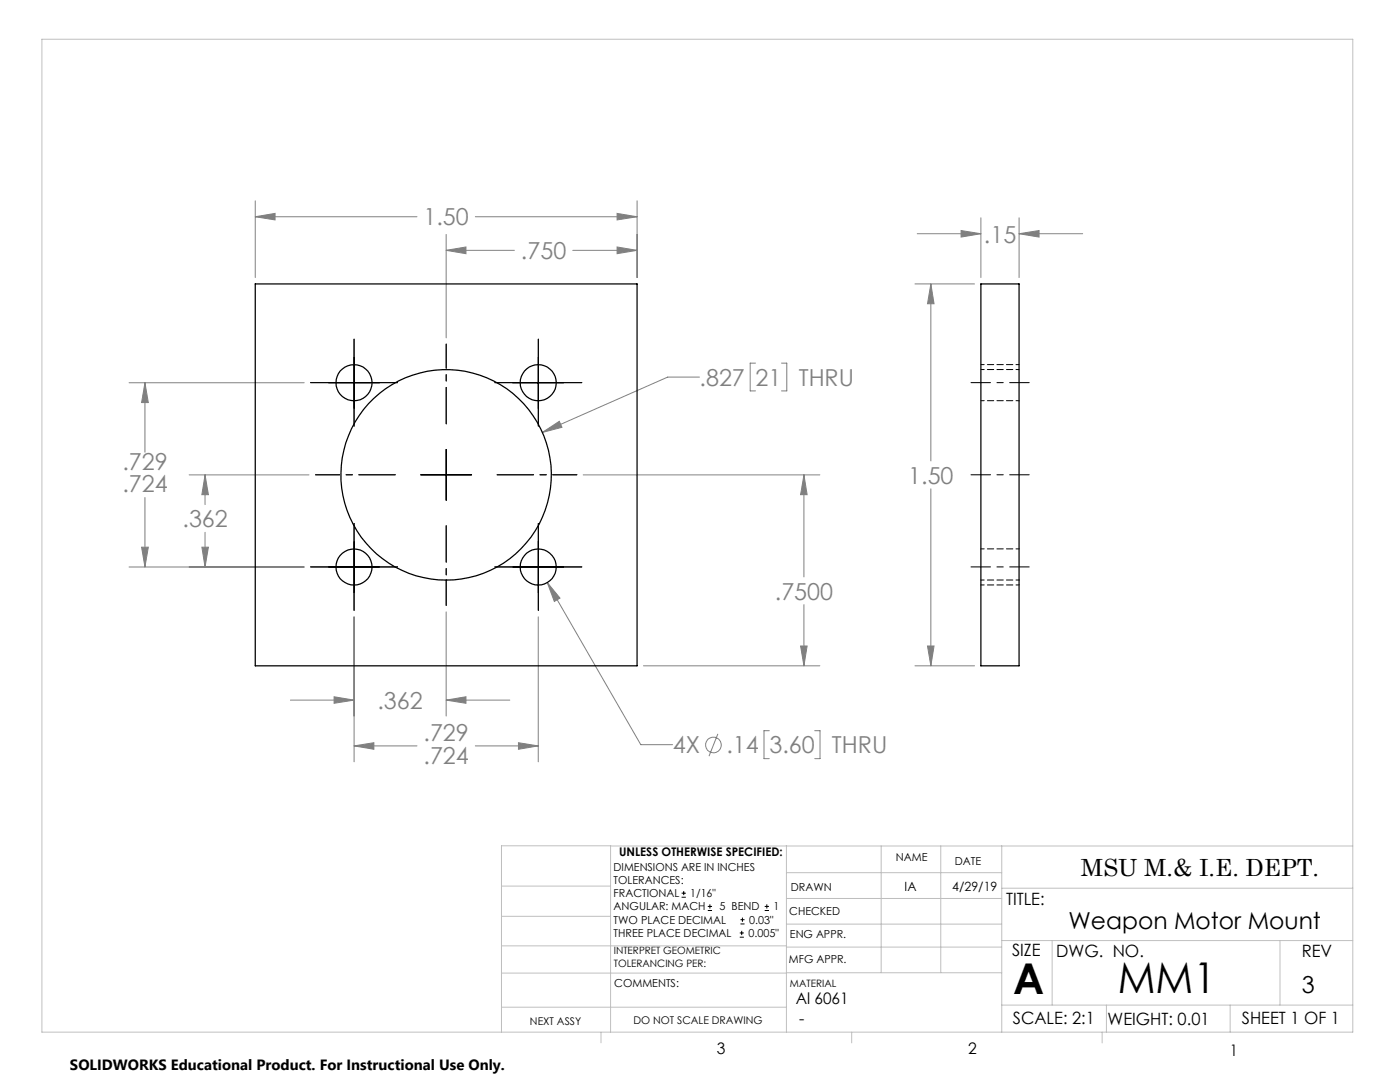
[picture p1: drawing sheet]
<svg xmlns="http://www.w3.org/2000/svg" width="279mm" height="216mm" viewBox="0 0 279 216" stroke-linecap="round" stroke-linejoin="round" font-family="sans-serif">
<g fill="none" stroke="#808080" stroke-width=".2">
<path d="M50.9 43.3l4-.7v1.3zM50.9 40.1v15.3M50.9 43.3h32.3M89 50l4-.7v1.3zM89 46.8v20.6M89 50h13.7M94.9 43.3h32.2M114.3 50h12.8M123.2 42.6l3.9 .7-3.9 .6zM123.2 49.3l3.9 .7-3.9 .6zM127.1 40.1v15.3M182.6 56.7h11.9"/>
<path d="M183.1 46.6h12.7M185.8 56.7l.6 3.9h-1.3zM185.8 56.7v35.3M191.8 46l4 .6-4 .7zM195.8 43.5v11.9M203.4 46.6l4-.6v1.3zM203.4 43.5v11.9M203.4 46.6h12.7M25.8 76.4h34.9M28.9 76.4l.7 3.9h-1.3zM28.9 76.4v13.8M139.6 75.2h-6.4l-25 11.1"/>
<path d="M150.8 72.5h-1.1v5.5h1.1M156 72.5h1v5.5h-1M28.9 99.3v13.8M37.7 94.8h24M40.9 94.8l.7 3.9h-1.3zM40.9 94.8v5.9M108.2 86.3l3.4-2.2 .5 1.2zM116.4 94.8h47.2M160.4 94.8l.7 3.9h-1.3zM160.4 94.8v20.3M185.8 97.5v35.4M25.8 113.1h34.9"/>
<path d="M28.3 109.2h1.3l-.7 3.9zM40.3 109.2h1.3l-.7 3.9zM40.9 106.2v6.9M109.2 116.2l2.6 3.1-1.2 .7zM109.2 116.2l18.7 32.4h6.3M58 139.7h12.7M66.7 139l4 .7-4 .6zM70.7 123.1v28.9M89 139.7l4-.7v1.3zM89 122.1v20.8M89 139.7h12.7M107.4 123.1v28.9"/>
<path d="M128.4 132.9h35.2M159.8 128.9h1.3l-.7 4zM160.4 120.6v12.3M182.6 132.9h11.9M185.1 128.9h1.3l-.6 4zM70.7 148.8l3.9-.6v1.3zM70.7 148.8h12.5M94.9 148.8h12.5M103.5 148.2l3.9 .6-3.9 .7zM143.3 146.4l-1.8 4.5M153.5 145.8h-1v5.6h1M162.6 145.8h1.1v5.6h-1.1"/>
<circle cx="142.4" cy="148.7" r="1.55"/>
</g>
<g fill="none" stroke="#000" stroke-width=".2">
<path d="M65.6 76.4h10.1M70.7 71.3v10.2M102.3 76.4h10.2M107.4 71.3v10.2M84 94.8h10.1M89 89.7v10.1M65.6 113.1h10.1M70.7 108.1v10.1M102.3 113.1h10.2M107.4 108.1v10.1M136 179h.9M136 178.2h.9"/>
<path d="M136.5 177.8v.8M141.3 181.7h.8M141.3 180.9h.8M141.7 180.4v.9M147.6 187h.8M147.6 186.2h.8M147.8 184.4h.8M147.8 183.5h.8M148 185.7v.9M148.2 183.1v.8M152.6 181.7h.9M152.6 180.9h.9"/>
<path d="M153 180.4v.9"/>
</g>
<path d="M78.9 94.7h-15.9M89 84.6v-15.9M99.2 94.7h15.9M89 104.9v15.9" fill="none" stroke="#000" stroke-width=".2" stroke-dasharray="15.2 1.3 1.3 1.3" stroke-dashoffset="8"/>
<g fill="none" stroke="#000" stroke-width=".2" stroke-dasharray="15.2 1.3 1.3 1.3">
<path d="M65.6 76.4h-3.6M70.7 71.3v-3.6M75.7 76.4h3.6M102.4 76.4h-3.6M107.4 71.3v-3.6M112.5 76.4h3.6M70.7 81.4v3.6M107.4 81.4v3.6M65.6 113.1h-3.6M70.7 108v-3.6M70.7 118.2v3.6M75.7 113.1h3.6"/>
<path d="M102.4 113.1h-3.6M107.4 108v-3.6M107.4 118.2v3.6M112.5 113.1h3.6"/>
</g>
<path d="M193.8 76.4h11.6M205.4 94.7h-11.6M193.8 113.1h11.6" fill="none" stroke="#000" stroke-width=".2" stroke-dasharray="15.2 1.3 1.3 1.3" stroke-dashoffset="11.3"/>
<g fill="none" stroke="#c0c0c0" stroke-width=".2">
<path d="M8.4 7.8h261.6v198.2h-261.6zM100.1 176.8h21.7M121.8 168.8v37.2M157 168.8v37.2M157 179.3h42.9M157 174.1h42.9M175.9 168.8v25.3M187.7 168.8v25.3M199.9 177.2h70.1M199.9 168.8v37.2M270 168.8h-169.9v37.2M100.1 194.2h56.9"/>
<path d="M100.1 188.7h56.9M100.1 182.8h21.7M157 194.1h42.9M157 184.4h42.9M157 189h42.9M199.9 187.7h70.1M210 187.7v12.9M255.4 187.7v12.9M100.1 201h56.9M119.9 206v2.1M170 206v2.1M199.9 200.6h70.1"/>
<path d="M220 206v2.1M220.8 200.6v5.4M245.5 200.6v5.4"/>
</g>
<path d="M123.2 42.6l3.9 .7-3.9 .6zM50.9 43.3l4-.7v1.3zM70.7 148.8l3.9-.6v1.3zM103.5 148.2l3.9 .6-3.9 .7zM66.7 139l4 .7-4 .6zM89 139.7l4-.7v1.3zM40.3 109.2h1.3l-.7 3.9zM40.9 94.8l.7 3.9h-1.3zM28.9 76.4l.7 3.9h-1.3zM28.3 109.2h1.3l-.7 3.9zM108.2 86.3l3.9-1-.5-1.2zM89 50l4-.7v1.3zM123.2 49.3l3.9 .7-3.9 .6zM160.4 94.8l.7 3.9h-1.3zM159.8 128.9h1.3l-.7 4zM109.2 116.2l1.4 3.8 1.2-.7zM191.8 46l4 .6-4 .7zM203.4 46.6l4-.6v1.3zM185.1 128.9h1.3l-.6 4zM185.8 56.7l.6 3.9h-1.3z" fill="#808080"/>
<g fill="none" stroke="#000" stroke-width=".25">
<path d="M50.9 56.7h76.2v76.2h-76.2zM195.8 56.7h7.6v76.2h-7.6z"/>
<circle cx="70.6" cy="76.4" r="3.6"/>
<circle cx="107.4" cy="76.4" r="3.6"/>
<circle cx="89" cy="94.7" r="21"/>
<circle cx="70.6" cy="113.1" r="3.6"/>
<circle cx="107.4" cy="113.1" r="3.6"/>
</g>
<path d="M195.8 80h7.6M203.4 72.8h-7.6M203.4 73.7h-7.6M195.8 116.7h7.6M195.8 115.7h7.6M203.4 109.5h-7.6" fill="none" stroke="#000" stroke-width=".2" stroke-dasharray="1.3 .6" stroke-dashoffset=".6"/>
<g font-size="8.5">
<text x="202.2" y="198.3">A</text>
<text x="223.1" y="198.1">MM1</text>
</g>
<g font-size="4.7" fill="#808080">
<text x="84.5" y="45">1.50</text>
<text x="104" y="51.7">.750</text>
<text x="196.4" y="48.4">.15</text>
<text x="139.6" y="77">.827</text>
<text x="150.8" y="77">21</text>
<text x="159.4" y="77">THRU</text>
<text x="24.4" y="93.7">.729</text>
<text x="24.4" y="98.3">.724</text>
<text x="181.3" y="96.5">1.50</text>
<text x="36.4" y="105.2">.362</text>
<text x="154.6" y="119.6">.7500</text>
<text x="75.3" y="141.4">.362</text>
<text x="84.5" y="147.8">.729</text>
<text x="84.5" y="152.4">.724</text>
<text x="134.3" y="150.3">4X</text>
<text x="145" y="150.3">.14</text>
<text x="153.6" y="150.3">3.60</text>
<text x="166" y="150.3">THRU</text>
</g>
<g font-size="4.7">
<text x="215.7" y="174.7">MSU M.&amp; I.E. DEPT.</text>
<text x="213.2" y="185.4">Weapon Motor Mount</text>
<text x="259.8" y="198.2">3</text>
</g>
<g font-size="3.4">
<text x="200.8" y="180.5">TITLE:</text>
<text x="202" y="190.8">SIZE</text>
<text x="210.8" y="190.9">DWG. NO.</text>
<text x="259.8" y="191">REV</text>
<text x="202.1" y="204.4">SCALE: 2:1</text>
<text x="221" y="204.5">WEIGHT: 0.01</text>
<text x="247.8" y="204.4">SHEET 1 OF 1</text>
</g>
<g font-size="3.2">
<text x="158.8" y="200.4">Al 6061</text>
<text x="159.5" y="204.4">-</text>
<text x="143.1" y="210.4">3</text>
<text x="193.2" y="210.3">2</text>
<text x="245.4" y="210.6">1</text>
</g>
<text font-size="3" x="14" y="213.5">SOLIDWORKS Educational Product. For Instructional Use Only.</text>
<g font-size="2.5">
<text x="180.5" y="177.8">IA</text>
<text x="190.1" y="177.8">4/29/19</text>
</g>
<text font-size="2.4" x="123.6" y="170.8">UNLESS OTHERWISE SPECIFIED:</text>
<g font-size="2.2">
<text x="122.5" y="173.7">DIMENSIONS ARE IN INCHES</text>
<text x="178.8" y="171.8">NAME</text>
<text x="190.6" y="172.5">DATE</text>
<text x="122.5" y="176.4">TOLERANCES:</text>
<text x="122.5" y="179">FRACTIONAL</text>
<text x="137.8" y="179">1/16&quot;</text>
<text x="157.8" y="177.8">DRAWN</text>
<text x="122.5" y="184.3">TWO PLACE DECIMAL</text>
<text x="122.5" y="181.7">ANGULAR: MACH</text>
<text x="143.6" y="181.7">5 BEND</text>
<text x="149.5" y="184.3">0.03&quot;</text>
<text x="154.4" y="181.7">1</text>
<text x="157.5" y="182.5">CHECKED</text>
<text x="122.5" y="187">THREE PLACE DECIMAL</text>
<text x="149.4" y="187">0.005&quot;</text>
<text x="157.6" y="187.2">ENG APPR.</text>
<text x="122.6" y="197">COMMENTS:</text>
<text x="157.4" y="192.2">MFG APPR.</text>
</g>
<g font-size="2.1">
<text x="105.8" y="204.5">NEXT ASSY</text>
<text x="126.4" y="204.3">DO NOT SCALE DRAWING</text>
</g>
<g font-size="2">
<text x="122.5" y="190.4">INTERPRET GEOMETRIC</text>
<text x="122.5" y="192.9">TOLERANCING PER:</text>
<text x="157.7" y="197">MATERIAL</text>
</g>
</svg>
